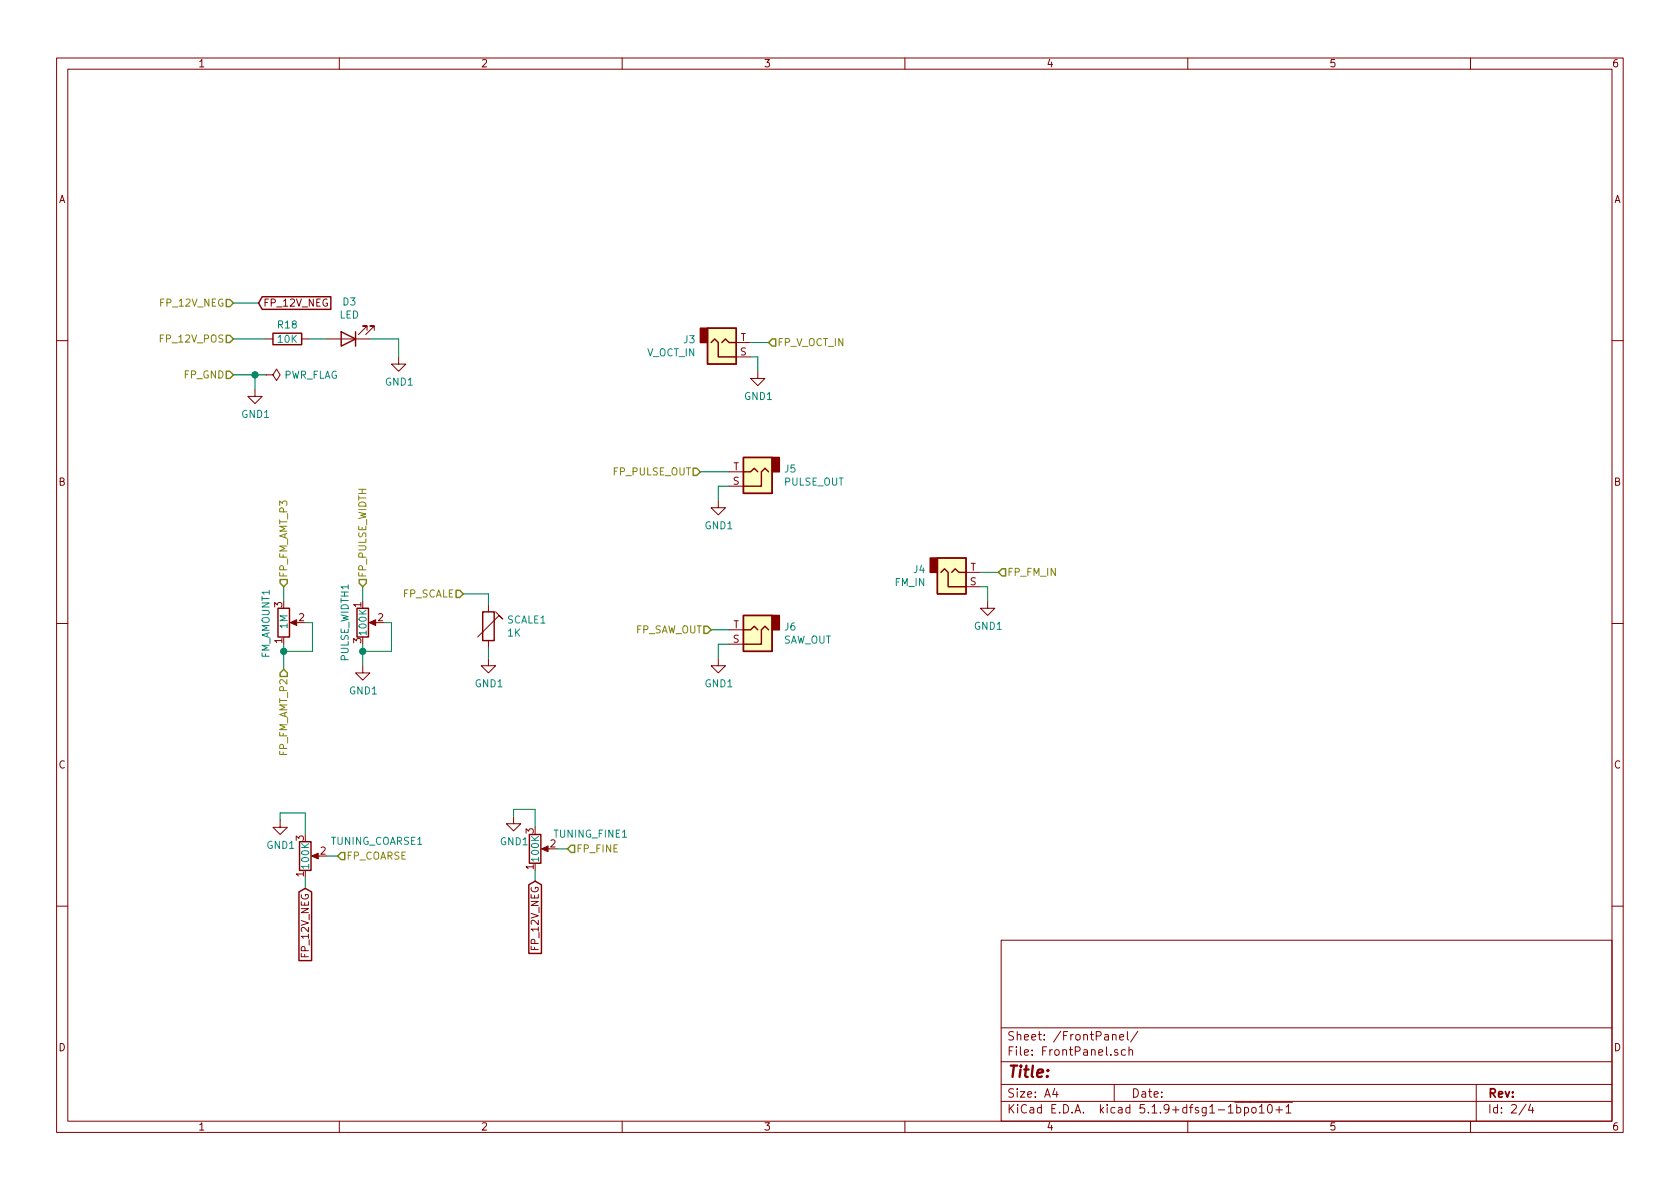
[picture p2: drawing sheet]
<svg xmlns="http://www.w3.org/2000/svg" width="297mm" height="210mm" viewBox="0 0 297 210" stroke-linecap="round" stroke-linejoin="round" font-family="sans-serif">
<g fill="none" stroke="#840000" stroke-width=".18">
<path d="M10 10.3h277v189.9h-277zM12 12.2h273v186.1h-273zM60 10.3v1.9M110 10.3v1.9M160 10.3v1.9M210 10.3v1.9M260 10.3v1.9M47 59.9h1.3M53.3 59.9h1.3M57.8 59.9h7.6M64.9 58.4v-.7h-.8h.8l-1.5 1.5M66.2 58.4v-.7h-.8h.8l-1.6 1.5"/>
<path d="M10 60.2h2M45.1 68.8v1.3h1.3l-1.3 1.3-1.3-1.3h1.3M47 66.3h1.3l.6-1 .6 1-.6 1-.6-1M47 66.3h.1M70.5 63.1v1.3h1.3l-1.3 1.3-1.3-1.3h1.3M130.2 63.1h2.5M130.2 60.6h2.5M134 65.7v1.2h1.3l-1.3 1.3-1.3-1.3h1.3M285 60.2h2M127 88.5v1.3h1.3l-1.3 1.3-1.3-1.3h1.3M128.9 86h2.5M128.9 83.4h2.5"/>
<path d="M10 110.3h2M51.7 110.1h1M64.1 117.7v1.3h1.3l-1.3 1.3-1.2-1.3h1.2M65.7 110.1h1M86.4 116.5v1.2h1.2l-1.2 1.3-1.3-1.3h1.3M86.4 106.9v1.3M86.4 113.3v1.2M87.6 108.2l1.3 1.3-.6-.7-3.8 3.8M127 116.5v1.2h1.3l-1.3 1.3-1.3-1.3h1.3M128.9 113.9h2.5M128.9 111.4h2.5M170.8 103.8h2.6"/>
<path d="M170.8 101.2h2.6M174.6 106.3v1.3h1.3l-1.3 1.2-1.2-1.2h1.2M285 110.3h2M49.5 145v1.3h1.3l-1.3 1.3-1.2-1.3h1.2M55.5 151.4h1M90.8 144.4v1.3h1.3l-1.3 1.2-1.3-1.2h1.3M96.1 150.1h1.1M10 160.2h2M177 166.3h108v32h-108zM285 160.2h2M60 198.3v1.9M110 198.3v1.9"/>
<path d="M160 198.3v1.9M177 194.8h108M177 191.8h108M177 187.8h108M177 181.8h108M186.5 192.5l-.4 1h1M186.8 193v1M196.7 183.1l.2-.2 .4 .1v.9M197 191.8v3M197.6 185.7l-.3-.1-.2 .2v.2l.5 .2v.3h-.5M198 183.4l.7-.1-.1-.3-.4-.1-.2 .2v.7h.6M199 185.7l-.4-.1-.3 .3v.6l.3 .1 .4-.1"/>
<path d="M199.3 182.4v1.3l.2 .2M199.6 185.7l.2-.1 .4 .1 .1 .9M199.6 185.1v1.5M201.2 182.3l-1.3 2M210 198.3v1.9M218.3 194.9h10.2M218.7 195.9l.4-.1 .3 .3-.1 .6h-.6M218.7 195.3v1.5M220 195.9l.4-.1 .4 .3-.1 .6-.3 .1-.4-.1M220 195.8v1.5M221.4 196l.2-.2 .4 .2v.7l-.2 .1-.4-.1zM222.7 195.8l.4-.5v1.5"/>
<path d="M222.7 196.8h.8M224.2 195.5l.4-.2a.94 .94 0 0 1 0 1.5l-.4-.3-.1-.6zM225.6 196.3h1.1M226.2 195.7v1.1M227.4 195.8l.4-.5v1.5M227.4 196.8h.8M260 198.3v1.9M261 191.8v6.5M269.8 195.2l-1.2 2M270.6 195.2l-.3 1.1h.9M271 195.8v1"/>
</g>
<g fill="#ffffc2" stroke="#ffffc2" stroke-width=".18">
<path d="M165.7 98.7h5.1v6.3h-5.1z"/>
<path d="M131.4 80.9h5.1v6.3h-5.1z"/>
<path d="M131.4 108.8h5.1v6.4h-5.1z"/>
<path d="M125.1 58h5.1v6.4h-5.1z"/>
</g>
<g fill="none" stroke="#840000" stroke-width=".25">
<path d="M46.4 52.5h12.1v2.2h-12.1l-.7-1.1zM48.3 58.9h5v2.1h-5zM60.3 58.7l2.6 1.2-2.6 1.3zM62.9 58.7v2.5M125.1 58h5.1v6.4h-5.1zM125.7 60.6l.7-.7 .6 .7v2.5h3.2M127.6 60.6l.7-.7 .6 .7h1.3M131.4 80.9h5.1v6.3h-5.1zM131.4 83.4h1.3l.6-.6 .7 .6M135.9 83.4l-.6-.6-.7 .6v2.6h-3.2M165.7 98.7h5.1v6.3h-5.1zM49.1 107.6h2.1v5h-2.1z"/>
<path d="M63.1 107.6h2.1v5h-2.1zM85.3 108.2h2.1v5.1h-2.1zM131.4 108.8h5.1v6.4h-5.1zM131.4 111.4h1.3l.6-.7 .7 .7M135.9 111.4l-.6-.7-.7 .7v2.5h-3.2M166.4 101.2l.6-.6 .6 .6v2.6h3.2M168.3 101.2l.6-.6 .6 .6h1.3M52.9 157.7l1.1-.6 1.1 .6v12.2h-2.2zM53 148.8h2v5.1h-2zM93.5 156.5l1.1-.7 1.1 .7v12.1h-2.2zM93.6 147.6h2v5h-2z"/>
</g>
<g fill="#840000" stroke="#840000" stroke-width=".25">
<path d="M164.5 98.7h1.2v2.5h-1.2z"/>
<path d="M136.5 80.9h1.3v2.5h-1.3z"/>
<path d="M136.5 108.8h1.3v2.6h-1.3z"/>
<path d="M123.8 58h1.3v2.6h-1.3z"/>
</g>
<g fill="#840000" stroke="#840000" stroke-width=".18">
<path d="M65.3 110.1l1.1-.5v1z"/>
<path d="M51.3 110.1l1.2-.5v1z"/>
<path d="M95.8 150.1l1.1-.5v1z"/>
<path d="M55.1 151.4l1.2-.5v1z"/>
</g>
<g fill="none" stroke="#008400" stroke-width=".18">
<path d="M41.3 59.9h5.7M41.3 53.6h4.4M54.6 59.9h3.2M65.4 59.9h5.1v3.2M41.3 66.3h5.7M45.1 66.3v2.5M132.7 63.1h1.3v2.6M132.7 60.6h3.2M123.8 83.4h5.1M128.9 86h-1.9v2.5M50.2 103.8v2.5M50.2 113.9v4.5"/>
<path d="M54 110.1h1.2v5.1h-5M64.1 103.8v2.5M64.1 113.9v3.8M67.9 110.1h1.3v5.1h-5.1M81.9 105h4.5v1.9M86.4 114.5v2M125.7 111.4h3.2M128.9 113.9h-1.9v2.6M173.4 101.2h3.1M173.4 103.8h1.2v2.5M49.5 145v-1.2h4.5v3.8M54 155.2v1.9"/>
<path d="M57.8 151.4h1.9M90.8 144.4v-1.3h3.8v3.2M94.6 153.9v1.9M98.4 150.1h1.9"/>
</g>
<g fill="none" stroke="#848400" stroke-width=".25">
<path d="M40 53h.6l.7 .6-.7 .6h-.6zM40 59.3h.6l.7 .6-.7 .7h-.6zM136.5 59.9h.7v1.3h-.7l-.6-.6zM40 65.7h.6l.7 .6-.7 .6h-.6zM122.6 82.8h.6l.6 .6-.6 .7h-.6zM49.5 102.5h1.3v.6l-.6 .7-.7-.7zM50.2 118.4l.6 .6v.6h-1.3v-.6zM63.5 102.5h1.3v.6l-.7 .7-.6-.7zM80.6 104.4h.7l.6 .6-.6 .7h-.7zM124.5 110.7h.6l.6 .7-.6 .6h-.6zM177.2 100.6h.6v1.2h-.6l-.7-.6zM59.7 151.4l.6-.7h.7v1.3h-.7z"/>
<path d="M101 149.5h.6v1.2h-.6l-.7-.6z"/>
</g>
<g fill="#008400" stroke="#008400" stroke-width=".25">
<circle cx="64.1" cy="115.2" r=".51"/>
<circle cx="50.2" cy="115.2" r=".51"/>
<circle cx="45.1" cy="66.3" r=".51"/>
</g>
<text font-size="2.8" fill="#840000" x="178" y="190.5">Title:</text>
<g font-size="2.1" fill="#840000">
<text x="178" y="184">Sheet: /FrontPanel/</text>
<text x="178" y="186.7">File: FrontPanel.sch</text>
<text x="178" y="196.9">KiCad E.D.A. kicad 5.1.9+dfsg1-1bpo10+1</text>
<text x="178" y="194.1">Size: A4</text>
<text x="200" y="194.1">Date:</text>
<text x="263" y="194.1">Rev:</text>
<text x="263" y="196.9">Id: 2/4</text>
</g>
<g font-size="1.8" fill="#840000">
<text x="35" y="11.9">1</text>
<text x="85" y="11.9">2</text>
<text x="135" y="11.9">3</text>
<text x="185" y="11.9">4</text>
<text x="235" y="11.9">5</text>
<text x="285" y="11.9">6</text>
<text x="10.4" y="35.9">A</text>
<text x="285.4" y="35.9">A</text>
<text x="46.5" y="54.2">FP_12V_NEG</text>
<text x="130.9" y="62.9">S</text>
<text x="130.9" y="60.3">T</text>
<text x="129.6" y="83.2">T</text>
<text x="10.4" y="85.9">B</text>
<text x="129.6" y="85.7">S</text>
<text x="285.4" y="85.9">B</text>
<text x="171.6" y="101">T</text>
<text x="49.9" y="107.4" transform="rotate(-90 49.9 107.4)">3</text>
<text x="63.9" y="107.4" transform="rotate(-90 63.9 107.4)">1</text>
<text x="171.5" y="103.5">S</text>
<text x="49.9" y="113.8" transform="rotate(-90 49.9 113.8)">1</text>
<text x="52.9" y="109.8">2</text>
<text x="63.9" y="113.8" transform="rotate(-90 63.9 113.8)">3</text>
<text x="66.8" y="109.8">2</text>
<text x="129.6" y="113.7">S</text>
<text x="129.6" y="111.1">T</text>
<text x="10.4" y="135.9">C</text>
<text x="285.4" y="135.9">C</text>
<text x="53.7" y="148.7" transform="rotate(-90 53.7 148.7)">3</text>
<text x="94.4" y="147.4" transform="rotate(-90 94.4 147.4)">3</text>
<text x="97.3" y="149.9">2</text>
<text x="53.7" y="155" transform="rotate(-90 53.7 155)">1</text>
<text x="56.7" y="151.1">2</text>
<text x="94.4" y="153.8" transform="rotate(-90 94.4 153.8)">1</text>
<text x="95.2" y="167.8" transform="rotate(-90 95.2 167.8)">FP_12V_NEG</text>
<text x="54.6" y="169.1" transform="rotate(-90 54.6 169.1)">FP_12V_NEG</text>
<text x="10.4" y="185.9">D</text>
<text x="285.4" y="185.9">D</text>
<text x="35" y="199.9">1</text>
<text x="85" y="199.9">2</text>
<text x="135" y="199.9">3</text>
<text x="185" y="199.9">4</text>
<text x="235" y="199.9">5</text>
<text x="285" y="199.9">6</text>
</g>
<g font-size="1.8" fill="#848400">
<text x="28.5" y="54.2">FP_12V_NEG</text>
<text x="28.7" y="60.6">FP_12V_POS</text>
<text x="137.4" y="61.2">FP_V_OCT_IN</text>
<text x="32.6" y="66.9">FP_GND</text>
<text x="108.4" y="84.1">FP_PULSE_OUT</text>
<text x="178.1" y="101.8">FP_FM_IN</text>
<text x="50.8" y="102.2" transform="rotate(-90 50.8 102.2)">FP_FM_AMT_P3</text>
<text x="64.8" y="102.2" transform="rotate(-90 64.8 102.2)">FP_PULSE_WIDTH</text>
<text x="71.1" y="105.7">FP_SCALE</text>
<text x="112.1" y="112">FP_SAW_OUT</text>
<text x="50.8" y="133.6" transform="rotate(-90 50.8 133.6)">FP_FM_AMT_P2</text>
<text x="61.2" y="152">FP_COARSE</text>
<text x="101.9" y="150.7">FP_FINE</text>
</g>
<g font-size="1.8" fill="#008484">
<text x="49.2" y="58.1">R18</text>
<text x="60" y="56.3">LED</text>
<text x="60.7" y="54">D3</text>
<text x="49.2" y="60.6">10K</text>
<text x="114.4" y="63">V_OCT_IN</text>
<text x="120.9" y="60.7">J3</text>
<text x="50.1" y="67">PWR_FLAG</text>
<text x="68.2" y="68.2">GND1</text>
<text x="131.7" y="70.7">GND1</text>
<text x="42.8" y="73.9">GND1</text>
<text x="138.8" y="83.6">J5</text>
<text x="138.6" y="85.9">PULSE_OUT</text>
<text x="124.7" y="93.6">GND1</text>
<text x="161.6" y="101.3">J4</text>
<text x="158.3" y="103.7">FM_IN</text>
<text x="50.9" y="111.2" transform="rotate(-90 50.9 111.2)">1M</text>
<text x="64.8" y="112.2" transform="rotate(-90 64.8 112.2)">100K</text>
<text x="89.7" y="110.3">SCALE1</text>
<text x="89.8" y="112.6">1K</text>
<text x="138.4" y="113.8">SAW_OUT</text>
<text x="138.8" y="111.5">J6</text>
<text x="172.3" y="111.4">GND1</text>
<text x="47.7" y="116.4" transform="rotate(-90 47.7 116.4)">FM_AMOUNT1</text>
<text x="61.6" y="116.9" transform="rotate(-90 61.6 116.9)">PULSE_WIDTH1</text>
<text x="61.8" y="122.8">GND1</text>
<text x="84" y="121.5">GND1</text>
<text x="124.7" y="121.5">GND1</text>
<text x="58.5" y="149.4">TUNING_COARSE1</text>
<text x="88.5" y="149.5">GND1</text>
<text x="98.1" y="148.1">TUNING_FINE1</text>
<text x="47.2" y="150.1">GND1</text>
<text x="54.7" y="153.5" transform="rotate(-90 54.7 153.5)">100K</text>
<text x="95.3" y="152.2" transform="rotate(-90 95.3 152.2)">100K</text>
</g>
</svg>
